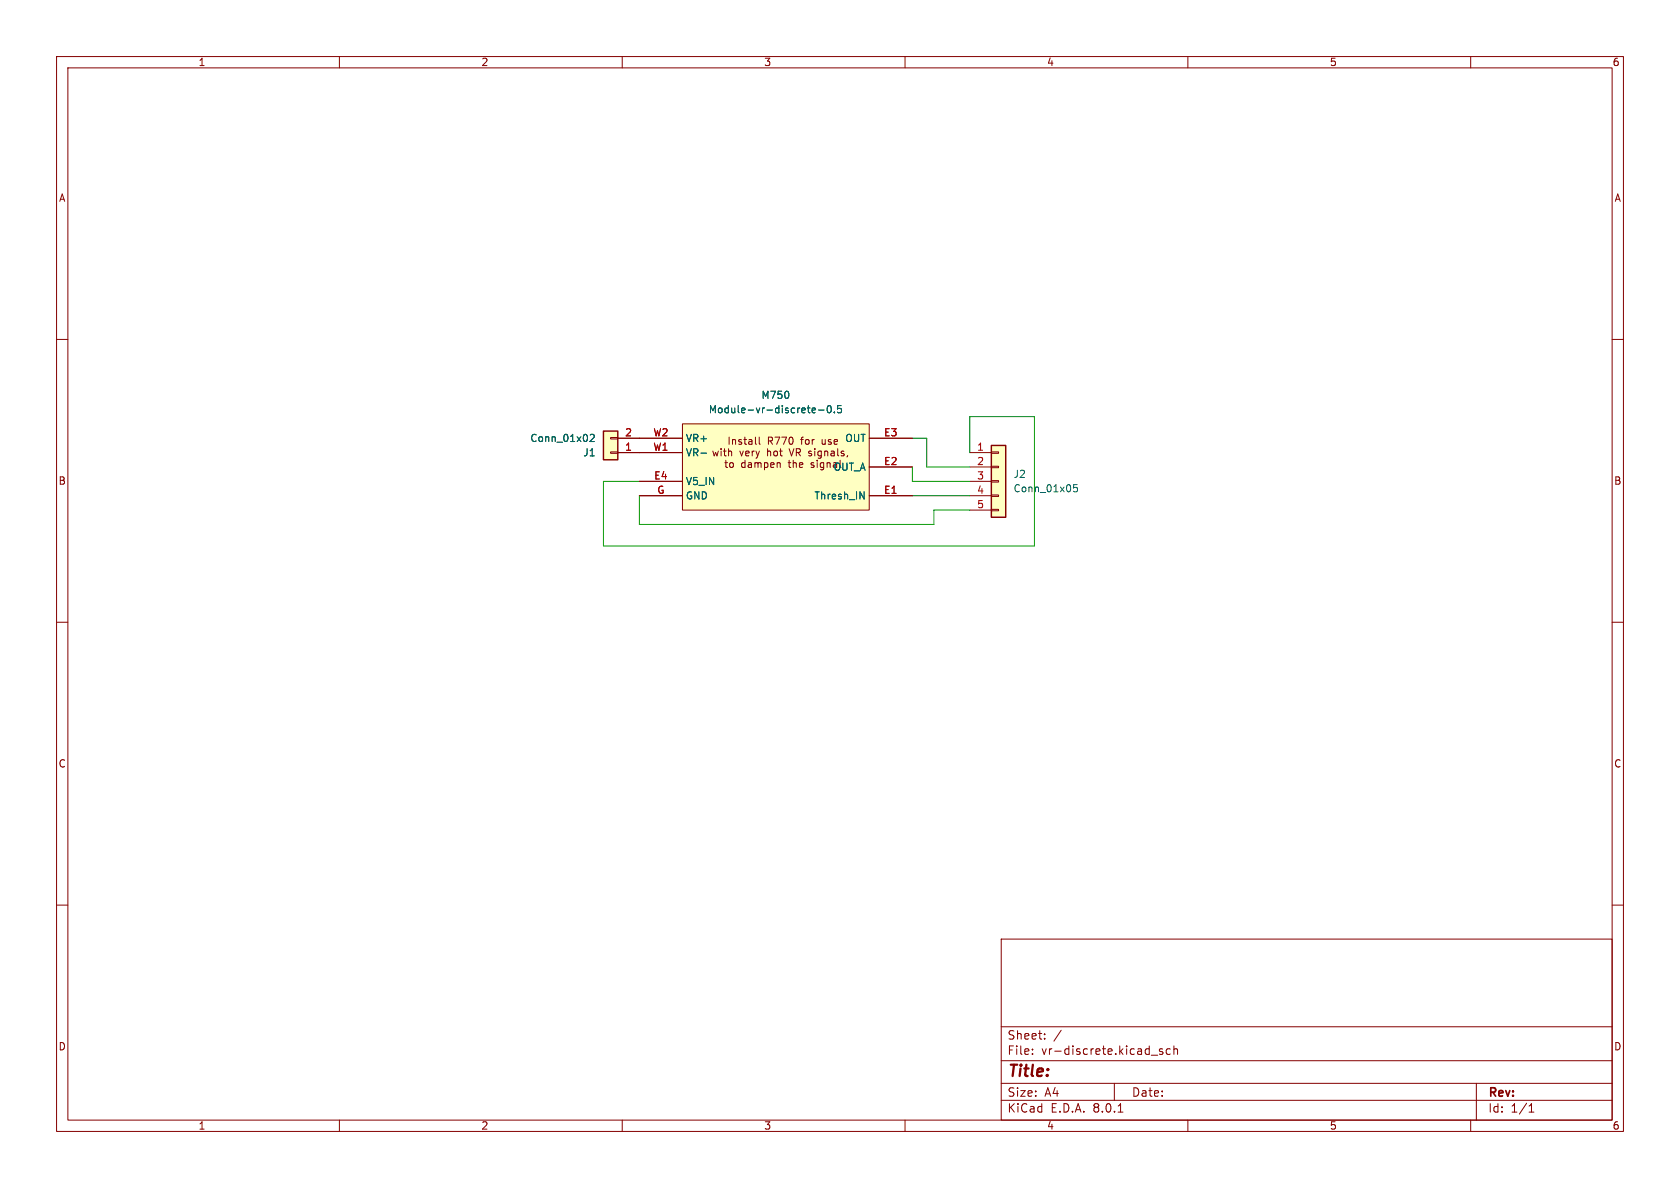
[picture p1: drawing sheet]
<svg xmlns="http://www.w3.org/2000/svg" width="297mm" height="210mm" viewBox="0 0 297 210" stroke-linecap="round" stroke-linejoin="round" font-family="sans-serif">
<g fill="none" stroke="#840000" stroke-width=".18">
<path d="M10 10h277v190h-277zM12 12h273v186h-273zM60 10v2M110 10v2M160 10v2M210 10v2M260 10v2M10 60h2M285 60h2M10 110h2M285 110h2M10 160h2"/>
<path d="M285 160h2M177 166h108v32h-108zM60 198v2M110 198v2M160 198v2M177 194.5h108M177 191.5h108M177 187.5h108M177 181.5h108M182.5 186.3v.1M182.5 185.5v.1M184.7 183.6v.1"/>
<path d="M184.7 182.8v.1M187.6 182.1l-1.3 2M197 191.5v3M197.7 196.6h.8M203.5 186.5h1.2M205.5 185.5l-.3-.1-.2 .2v.2l.5 .2v.3h-.5M206.9 185.5l-.4-.1-.3 .3v.4l.1 .2h.6M207.5 185.5l.2-.1 .4 .1 .1 .9M207.5 184.9v1.5M210 198v2M260 198v2M261 191.5v6.5"/>
<path d="M270.3 196.6h.9M270.3 195.5l.4-.4v1.5"/>
</g>
<path d="M120.6 74.9h33.1v15.3h-33.1z" fill="#ffffc2"/>
<g fill="none" stroke="#840000" stroke-width=".18">
<path d="M113 77.5h7.6M120.6 74.9h33.1v15.3h-33.1zM126 79.7l.3 .9 .2-.6 .2 .6 .3-.9M127.5 79.3v.1M127.5 79.7v.9M127.9 79.7h.5M128.1 79.3v1.1l.3 .2M128.8 79.9l.2-.2 .3 .1v.8M128.8 79.3v1.3M128.9 77.3v1.2M129.5 77.7v.8M129.5 77.8l.2-.1 .3 .1v.7"/>
<path d="M131.1 77.8l-.3-.1-.2 .2v.2l.5 .1v.3h-.5M131.5 77.7h.5M131.7 77.3v1.1l.3 .1M132.4 77.8h.5v.7M132.9 78l-.4 .1-.2 .1 .2 .3h.4M133.6 77.3v1.1l.1 .1M134.2 77.3v1.1l.2 .1M135.8 77.9h.7l.1-.2-.1-.3-.7-.1v1.2M136.2 77.9l.4 .6M137 77.3h.8l-.5 1.2M138.2 77.3h.9l-.6 1.2M139.7 77.3h.1a.68 .68 0 0 1 .4 .6 .68 .68 0 0 1-.4 .6 .84 .84 0 0 1-.1-1.2z"/>
<path d="M141.5 77.7h.5M142 77.3l-.3 .2v1M142.5 77.8l.3-.1 .2 .2v.4l-.2 .2h-.3l-.1-.2zM143.6 77.7v.8M144 77.7l-.4 .2M145.3 77.7l.1 .8h.3l.2-.1M145.9 77.7v.8M146.9 77.8l-.3-.1-.2 .2 .1 .2 .4 .1v.3h-.5M147.5 78.1l.6-.1-.1-.2-.4-.1-.1 .2v.6h.5M153.7 77.5h7.6M113 87.6h7.6M113 85.1h7.6"/>
<path d="M113 80h7.6M128.1 81.8h.5M128.3 81.4v1.1l.3 .1M129.1 81.8h.3l.3 .2v.4l-.3 .2h-.3l-.1-.2zM131.2 81.8l-.1 .2 .1 .5 .1 .1h.4M131.7 81.4v1.2M132.8 81.8l.1 .8M132.9 82.1h-.5l-.1 .2 .1 .3h.5M133.5 81.8v.8M133.5 81.8v.1M133.9 81.8l.1 .2M134 82v.6"/>
<path d="M134.1 81.8l-.1 .2M134.5 81.8v.8M135.2 81.8h.3l.3 .2-.2 .6h-.4M135.2 81.8v1.3M136.2 82.2l.6-.1v-.3h-.4l-.2 .2 .1 .6h.5M137.4 81.9l.2-.1h.3v.8M137.4 81.8v.8M139.3 81.8h.5M139.5 81.4v1.1l.3 .1M140.2 81.4v1.2M140.3 81.8l-.1 .1M140.7 81.8l.1 .8"/>
<path d="M141.4 81.8v.8h.5M141.9 81.8v.3l-.6 .1M143.4 81.8v.3l.5 .2v.2l-.2 .1h-.3M144.5 81.8v.8M145.1 81.8l-.1 .2 .1 .5 .2 .1h.3M145.6 81.8v1l-.2 .3-.3-.1M146.2 81.8v.8M146.3 81.8l-.1 .1M146.7 81.8l.1 .2M148.5 81.4v1.1M153.7 87.6h7.6M153.7 82.6h7.6"/>
</g>
<path d="M143.6 72.5l.6-.1-.1-.2-.3-.1-.2 .2v.6h.5M144.7 72.5h1M146.4 71.8l.1-.1a.68 .68 0 0 1 .5 .6 .68 .68 0 0 1-.5 .7 .84 .84 0 0 1-.1-1.2zM147.5 72.8v.2M148.7 71.7h-.6l-.1 .6 .2-.1h.5l.1 .2-.1 .4-.2 .2-.5-.2M123.9 80.1h1M152 86.9l.8 1.3v-1.3" fill="none" stroke="#006464" stroke-width=".18"/>
<path d="M106.7 76.2h2.5v5.1h-2.5z" fill="#ffffc2"/>
<path d="M107.9 77.3h1.3v.3h-1.3zM107.9 79.9h1.3v.2h-1.3zM109.2 77.5h3.8M109.2 80h3.8" fill="none" stroke="#840000" stroke-width=".18"/>
<path d="M106.7 76.2h2.5v5.1h-2.5z" fill="none" stroke="#840000" stroke-width=".25"/>
<path d="M104.3 76.9l.5-.1 .3 .3-.8 .9h.8" fill="none" stroke="#006464" stroke-width=".18"/>
<path d="M175.3 78.7h2.5v12.7h-2.5z" fill="#ffffc2"/>
<g fill="none" stroke="#840000" stroke-width=".18">
<path d="M109.2 77.5h11.4M153.7 77.5h7.6M175.3 79.9h1.2v.2h-1.2zM109.2 80h11.4M113 85.1h7.6M113 87.6h7.6M153.7 82.6h7.6M153.7 87.6h7.6M171.4 80h3.9M171.4 82.6h3.9M171.4 85.1h3.9M171.4 87.6h3.9"/>
<path d="M171.4 90.2h3.9M175.3 90h1.2v.3h-1.2zM175.3 87.5h1.2v.3h-1.2zM175.3 85h1.2v.2h-1.2zM175.3 82.4h1.2v.3h-1.2z"/>
</g>
<path d="M175.3 78.7h2.5v12.7h-2.5z" fill="none" stroke="#840000" stroke-width=".25"/>
<path d="M104.3 76.9l.5-.1 .3 .3-.8 .9h.8M143.6 72.5l.6-.1-.1-.2-.3-.1-.2 .2v.6h.5M144.7 72.5h1M146.4 71.8l.1-.1a.68 .68 0 0 1 .5 .6 .68 .68 0 0 1-.5 .7 .84 .84 0 0 1-.1-1.2zM147.5 72.8v.2M148.7 71.7h-.6l-.1 .6 .2-.1h.5l.1 .2-.1 .4-.2 .2-.5-.2M123.9 80.1h1M152 86.9l.8 1.3v-1.3M190.4 85.7h-.6v.6l.1-.1h.5l.1 .2-.1 .4-.2 .1-.4-.1" fill="none" stroke="#006464" stroke-width=".18"/>
<path d="M161.3 77.5h2.5v5.1h7.6M113 87.6v5.1h52.1v-2.5h6.3M161.3 82.6v2.5h10.1M161.3 87.6h10.1M171.4 80v-6.3h11.5v22.8h-76.2v-11.4h6.3" fill="none" stroke="#009600" stroke-width=".18"/>
<text font-size="2.8" fill="#840000" x="178" y="190.9">Title:</text>
<g font-size="2.1" fill="#840000">
<text x="178" y="184">Sheet:</text>
<text x="178" y="186.7">File:</text>
<text x="184.1" y="186.7">vr-discrete.kicad_sch</text>
<text x="178" y="196.9">KiCad</text>
<text x="178" y="194.1">Size:</text>
<text x="184.7" y="194.1">A4</text>
<text x="185.7" y="196.9">E.D.A.</text>
<text x="193.3" y="196.9">8.0.1</text>
<text x="200" y="194.1">Date:</text>
<text x="263" y="194.3">Rev:</text>
<text x="263" y="196.9">Id:</text>
<text x="267.1" y="196.9">1/1</text>
</g>
<g font-size="1.8" fill="#840000">
<text x="35" y="11.9">1</text>
<text x="85" y="11.9">2</text>
<text x="135" y="11.9">3</text>
<text x="185" y="11.9">4</text>
<text x="235" y="11.9">5</text>
<text x="285" y="11.9">6</text>
<text x="10.3" y="35.9">A</text>
<text x="285.3" y="35.9">A</text>
<text x="130.8" y="80.9">very</text>
<text x="135.8" y="80.9">hot</text>
<text x="140" y="80.9">VR signals,</text>
<text x="10.3" y="85.9">B</text>
<text x="285.3" y="85.9">B</text>
<text x="10.3" y="135.9">C</text>
<text x="285.3" y="135.9">C</text>
<text x="10.3" y="185.9">D</text>
<text x="285.3" y="185.9">D</text>
<text x="35" y="199.9">1</text>
<text x="85" y="199.9">2</text>
<text x="135" y="199.9">3</text>
<text x="185" y="199.9">4</text>
<text x="235" y="199.9">5</text>
<text x="285" y="199.9">6</text>
</g>
<g font-size="1.8" fill="#006464">
<text x="134.5" y="70.7">M750</text>
<text x="125.2" y="73.3">Module-vr-discrete-0.5</text>
<text x="93.6" y="78.3">Conn_01x02</text>
<text x="103" y="80.9">J1</text>
<text x="121.2" y="80.9">VR-</text>
<text x="121.2" y="78.3">VR+</text>
<text x="147.3" y="83.4">OUT_A</text>
<text x="149.3" y="78.3">OUT</text>
<text x="121.2" y="86">V5_IN</text>
<text x="121.2" y="88.5">GND</text>
<text x="143.9" y="88.5">Thresh_IN</text>
<text x="179.1" y="84.7">J2</text>
<text x="179.1" y="87.2">Conn_01x05</text>
</g>
<g font-size="1.8" fill="#a90000">
<text x="110.4" y="77.2">2</text>
<text x="115.4" y="77.2">W2</text>
<text x="156.2" y="77.2">E3</text>
<text x="110.4" y="79.8">1</text>
<text x="115.4" y="79.8">W1</text>
<text x="117.6" y="80.9">for</text>
<text x="156.2" y="82.3">E2</text>
<text x="172.6" y="79.8">1</text>
<text x="172.6" y="82.3">2</text>
<text x="115.6" y="84.8">E4</text>
<text x="116.1" y="87.4">G</text>
<text x="156.2" y="87.4">E1</text>
<text x="172.6" y="84.8">3</text>
<text x="172.6" y="87.4">4</text>
<text x="172.6" y="89.9">5</text>
</g>
</svg>
